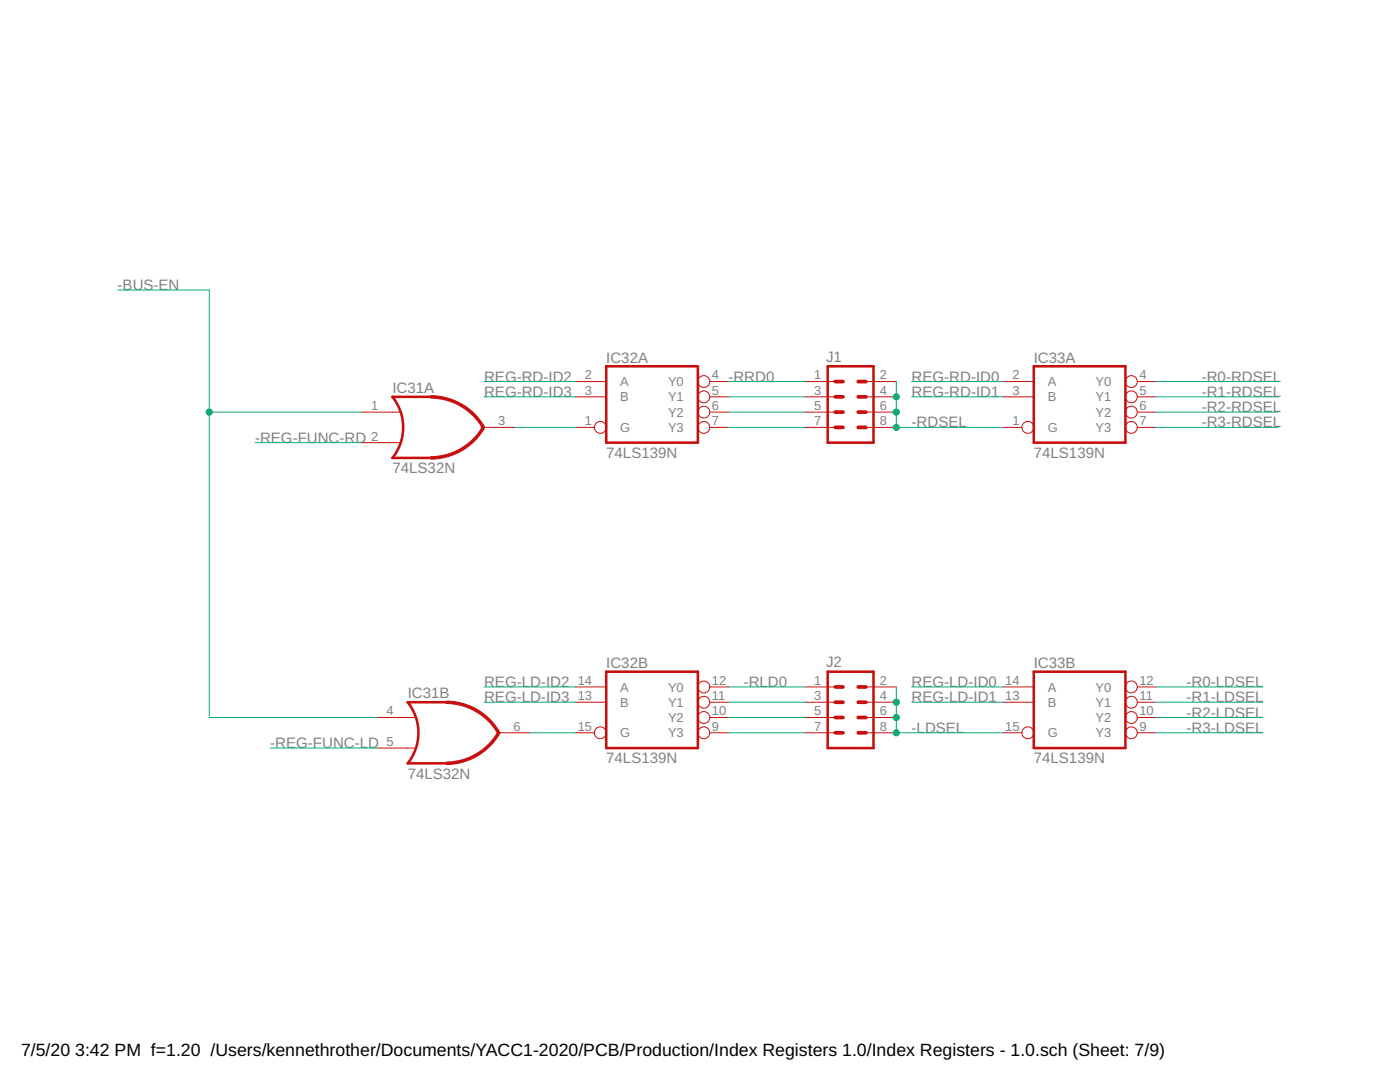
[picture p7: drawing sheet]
<svg xmlns="http://www.w3.org/2000/svg" width="279mm" height="216mm" viewBox="0 0 279 216" stroke-linecap="round" stroke-linejoin="round" font-family="sans-serif">
<path d="M85.9 79.2h-7.6a9.7 9.7 0 0 1 0 12.2h7.6M121 73.1h18.3v15.2h-18.3zM165.2 73.1h9.1v15.2h-9.1zM206.3 73.1h18.3v15.2h-18.3zM121 134h18.3v15.3h-18.3zM165.2 134h9.1v15.3h-9.1zM206.3 134h18.3v15.3h-18.3zM89 140.1h-7.6a9.7 9.7 0 0 1 0 12.2h7.6" fill="none" stroke="#c90d0c" stroke-width=".51"/>
<g fill="none" stroke="#c90d0c" stroke-width=".2">
<path d="M114.9 76.1h6.1M114.9 79.2h6.1M141.6 76.1h3.8M141.6 79.2h3.8M160.6 76.1h6.1M160.6 79.2h6.1M172.8 76.1h6.1M172.8 79.2h6.1M200.2 76.1h6.1M200.2 79.2h6.1M227 76.1h3.7M227 79.2h3.7"/>
<path d="M72.2 82.2h7.6M72.2 88.3h7.6M96.6 85.3h6.1M114.9 85.3h3.7M141.6 85.3h3.8M141.6 82.2h3.8M160.6 85.3h6.1M160.6 82.2h6.1M172.8 85.3h6.1M172.8 82.2h6.1M200.2 85.3h3.7M227 85.3h3.7"/>
<path d="M227 82.2h3.7M114.9 137.1h6.1M141.6 137.1h3.8M160.6 137.1h6.1M172.8 137.1h6.1M200.2 137.1h6.1M227 137.1h3.7M75.3 143.2h7.6M75.3 149.3h7.6M99.7 146.2h6M114.9 146.2h3.7M114.9 140.1h6.1"/>
<path d="M141.6 146.2h3.8M141.6 140.1h3.8M141.6 143.2h3.8M160.6 146.2h6.1M160.6 140.1h6.1M160.6 143.2h6.1M172.8 146.2h6.1M172.8 140.1h6.1M172.8 143.2h6.1M200.2 146.2h3.7M200.2 140.1h6.1M227 146.2h3.7"/>
<path d="M227 140.1h3.7M227 143.2h3.7"/>
<circle cx="140.5" cy="79.2" r="1.19"/>
<circle cx="140.5" cy="76.1" r="1.19"/>
<circle cx="225.8" cy="76.1" r="1.19"/>
<circle cx="225.8" cy="79.2" r="1.19"/>
<circle cx="119.8" cy="85.3" r="1.19"/>
<circle cx="140.5" cy="85.3" r="1.19"/>
<circle cx="140.5" cy="82.2" r="1.19"/>
<circle cx="205.1" cy="85.3" r="1.19"/>
<circle cx="225.8" cy="82.2" r="1.19"/>
<circle cx="225.8" cy="85.3" r="1.19"/>
<circle cx="140.5" cy="137.1" r="1.19"/>
<circle cx="225.8" cy="137.1" r="1.19"/>
<circle cx="119.8" cy="146.2" r="1.19"/>
<circle cx="140.5" cy="143.2" r="1.19"/>
<circle cx="140.5" cy="146.2" r="1.19"/>
<circle cx="140.5" cy="140.1" r="1.19"/>
<circle cx="205.1" cy="146.2" r="1.19"/>
<circle cx="225.8" cy="146.2" r="1.19"/>
<circle cx="225.8" cy="143.2" r="1.19"/>
<circle cx="225.8" cy="140.1" r="1.19"/>
</g>
<g fill="none" stroke="#c90d0c" stroke-width=".74">
<path d="M166.7 79.2h1.5M166.7 76.1h1.5M171.3 79.2h1.5M171.3 76.1h1.5M166.7 82.2h1.5M166.7 85.3h1.5M171.3 82.2h1.5M171.3 85.3h1.5M166.7 137.1h1.5M171.3 137.1h1.5M166.7 143.2h1.5M166.7 140.1h1.5"/>
<path d="M166.7 146.2h1.5M171.3 143.2h1.5M171.3 140.1h1.5M171.3 146.2h1.5"/>
</g>
<g fill="#c90d0c" stroke="#c90d0c" stroke-width=".2">
<path d="M86 91.1a12 12 0 0 0 10.3-6l.4 .2a12.3 12.3 0 0 1-10.7 6.3z" fill-rule="evenodd"/>
<path d="M86 79a12.4 12.4 0 0 1 10.7 6.2l-.4 .3a12 12 0 0 0-10.3-6.1z" fill-rule="evenodd"/>
<path d="M89 152.1a12 12 0 0 0 10.4-6.1l.4 .3a12.3 12.3 0 0 1-10.8 6.2z" fill-rule="evenodd"/>
<path d="M89 139.9a12.4 12.4 0 0 1 10.8 6.3l-.4 .2a12 12 0 0 0-10.4-6z" fill-rule="evenodd"/>
</g>
<g fill="none" stroke="#0dab76" stroke-width=".2">
<path d="M23.5 57.9h18.3v85.3h33.5M96.6 76.1h18.3M96.6 79.2h18.3M145.4 76.1h15.2M145.4 79.2h15.2M178.9 76.1v9.2h21.3M181.9 76.1h18.3M181.9 79.2h18.3M230.7 76.1h24.4M230.7 79.2h24.4M41.8 82.2h30.4M50.9 88.3h21.3"/>
<path d="M102.7 85.3h12.2M145.4 82.2h15.2M145.4 85.3h15.2M230.7 82.2h24.4M230.7 85.3h24.4M96.6 137.1h18.3M145.4 137.1h15.2M178.9 137.1v9.1h21.3M181.9 137.1h18.3M230.7 137.1h21.3M54 149.3h21.3M96.6 140.1h18.3"/>
<path d="M105.7 146.2h9.2M145.4 140.1h15.2M145.4 143.2h15.2M145.4 146.2h15.2M181.9 140.1h18.3M230.7 140.1h21.3M230.7 143.2h21.3M230.7 146.2h21.3"/>
</g>
<g fill="#0dab76" stroke="#0dab76" stroke-width=".2">
<circle cx="178.9" cy="79.2" r=".61"/>
<circle cx="178.9" cy="82.2" r=".61"/>
<circle cx="178.9" cy="85.3" r=".61"/>
<circle cx="178.9" cy="140.1" r=".61"/>
<circle cx="178.9" cy="143.2" r=".61"/>
<circle cx="178.9" cy="146.2" r=".61"/>
<circle cx="41.8" cy="82.2" r=".61"/>
</g>
<g font-size="3.5">
<text x="4.2" y="210.7">7/5/20</text>
<text x="15" y="210.7">3:42 PM f=1.20 /Users/kennethrother/Documents/YACC1-2020/PCB/Production/Index Registers 1.0/Index Registers - 1.0.sch (Sheet: 7/9)</text>
</g>
<g font-size="3" fill="#808080">
<text x="23.5" y="57.9">-BUS-EN</text>
<text x="96.6" y="76.1">REG-RD-ID2</text>
<text x="121" y="72.3">IC32A</text>
<text x="145.4" y="76.1">-RRD0</text>
<text x="164.9" y="72.2">J1</text>
<text x="181.9" y="76.1">REG-RD-ID0</text>
<text x="206.3" y="72.3">IC33A</text>
<text x="239.8" y="76.1">-R0-RDSEL</text>
<text x="78.3" y="78.4">IC31A</text>
<text x="96.6" y="79.2">REG-RD-ID3</text>
<text x="181.9" y="79.2">REG-RD-ID1</text>
<text x="239.8" y="79.2">-R1-RDSEL</text>
<text x="239.8" y="82.2">-R2-RDSEL</text>
<text x="50.9" y="88.3">-REG-FUNC-RD</text>
<text x="181.9" y="85.3">-RDSEL</text>
<text x="239.8" y="85.3">-R3-RDSEL</text>
<text x="78.3" y="94.4">74LS32N</text>
<text x="121" y="91.4">74LS139N</text>
<text x="206.3" y="91.4">74LS139N</text>
<text x="96.6" y="137.1">REG-LD-ID2</text>
<text x="121" y="133.3">IC32B</text>
<text x="148.4" y="137.1">-RLD0</text>
<text x="164.9" y="133.1">J2</text>
<text x="181.9" y="137.1">REG-LD-ID0</text>
<text x="206.3" y="133.3">IC33B</text>
<text x="236.8" y="137.1">-R0-LDSEL</text>
<text x="81.4" y="139.4">IC31B</text>
<text x="96.6" y="140.1">REG-LD-ID3</text>
<text x="181.9" y="140.1">REG-LD-ID1</text>
<text x="236.8" y="143.2">-R2-LDSEL</text>
<text x="236.8" y="140.1">-R1-LDSEL</text>
<text x="53.9" y="149.3">-REG-FUNC-LD</text>
<text x="181.9" y="146.2">-LDSEL</text>
<text x="236.8" y="146.2">-R3-LDSEL</text>
<text x="81.4" y="155.4">74LS32N</text>
<text x="121" y="152.3">74LS139N</text>
<text x="206.3" y="152.3">74LS139N</text>
</g>
<g font-size="2.6" fill="#808080">
<text x="116.7" y="75.7">2</text>
<text x="123.8" y="77.1">A</text>
<text x="133.3" y="77">Y0</text>
<text x="142.1" y="75.7">4</text>
<text x="162.5" y="75.7">1</text>
<text x="175.6" y="75.7">2</text>
<text x="202.1" y="75.7">2</text>
<text x="209.1" y="77.1">A</text>
<text x="218.6" y="77">Y0</text>
<text x="227.4" y="75.7">4</text>
<text x="74.1" y="81.8">1</text>
<text x="116.7" y="78.8">3</text>
<text x="123.8" y="80.1">B</text>
<text x="133.3" y="80.1">Y1</text>
<text x="133.3" y="83.1">Y2</text>
<text x="142.1" y="78.8">5</text>
<text x="142.1" y="81.8">6</text>
<text x="162.5" y="78.8">3</text>
<text x="162.5" y="81.8">5</text>
<text x="175.6" y="78.8">4</text>
<text x="175.6" y="81.8">6</text>
<text x="202.1" y="78.8">3</text>
<text x="209.1" y="80.1">B</text>
<text x="218.6" y="80.1">Y1</text>
<text x="218.6" y="83.1">Y2</text>
<text x="227.4" y="78.8">5</text>
<text x="227.4" y="81.8">6</text>
<text x="74.1" y="87.9">2</text>
<text x="99.4" y="84.9">3</text>
<text x="116.7" y="84.9">1</text>
<text x="123.8" y="86.2">G</text>
<text x="133.3" y="86.2">Y3</text>
<text x="142.1" y="84.9">7</text>
<text x="162.5" y="84.9">7</text>
<text x="175.6" y="84.9">8</text>
<text x="202.1" y="84.9">1</text>
<text x="209.1" y="86.2">G</text>
<text x="218.6" y="86.2">Y3</text>
<text x="227.4" y="84.9">7</text>
<text x="115.3" y="136.7">14</text>
<text x="123.8" y="138">A</text>
<text x="133.3" y="138">Y0</text>
<text x="142.1" y="136.7">12</text>
<text x="162.5" y="136.7">1</text>
<text x="175.6" y="136.7">2</text>
<text x="200.6" y="136.7">14</text>
<text x="209.1" y="138">A</text>
<text x="218.6" y="138">Y0</text>
<text x="227.4" y="136.7">12</text>
<text x="77.1" y="142.7">4</text>
<text x="115.3" y="139.7">13</text>
<text x="123.8" y="141">B</text>
<text x="133.3" y="141">Y1</text>
<text x="142.1" y="139.7">11</text>
<text x="142.1" y="142.7">10</text>
<text x="162.5" y="139.7">3</text>
<text x="162.5" y="142.7">5</text>
<text x="175.6" y="139.7">4</text>
<text x="175.6" y="142.7">6</text>
<text x="200.6" y="139.7">13</text>
<text x="209.1" y="141">B</text>
<text x="218.6" y="141">Y1</text>
<text x="227.4" y="139.7">11</text>
<text x="227.4" y="142.7">10</text>
<text x="77.1" y="148.8">5</text>
<text x="102.5" y="145.8">6</text>
<text x="115.3" y="145.8">15</text>
<text x="123.8" y="147.1">G</text>
<text x="133.3" y="144.1">Y2</text>
<text x="133.3" y="147.1">Y3</text>
<text x="142.1" y="145.8">9</text>
<text x="162.5" y="145.8">7</text>
<text x="175.6" y="145.8">8</text>
<text x="200.6" y="145.8">15</text>
<text x="209.1" y="147.1">G</text>
<text x="218.6" y="144.1">Y2</text>
<text x="218.6" y="147.1">Y3</text>
<text x="227.4" y="145.8">9</text>
</g>
</svg>
